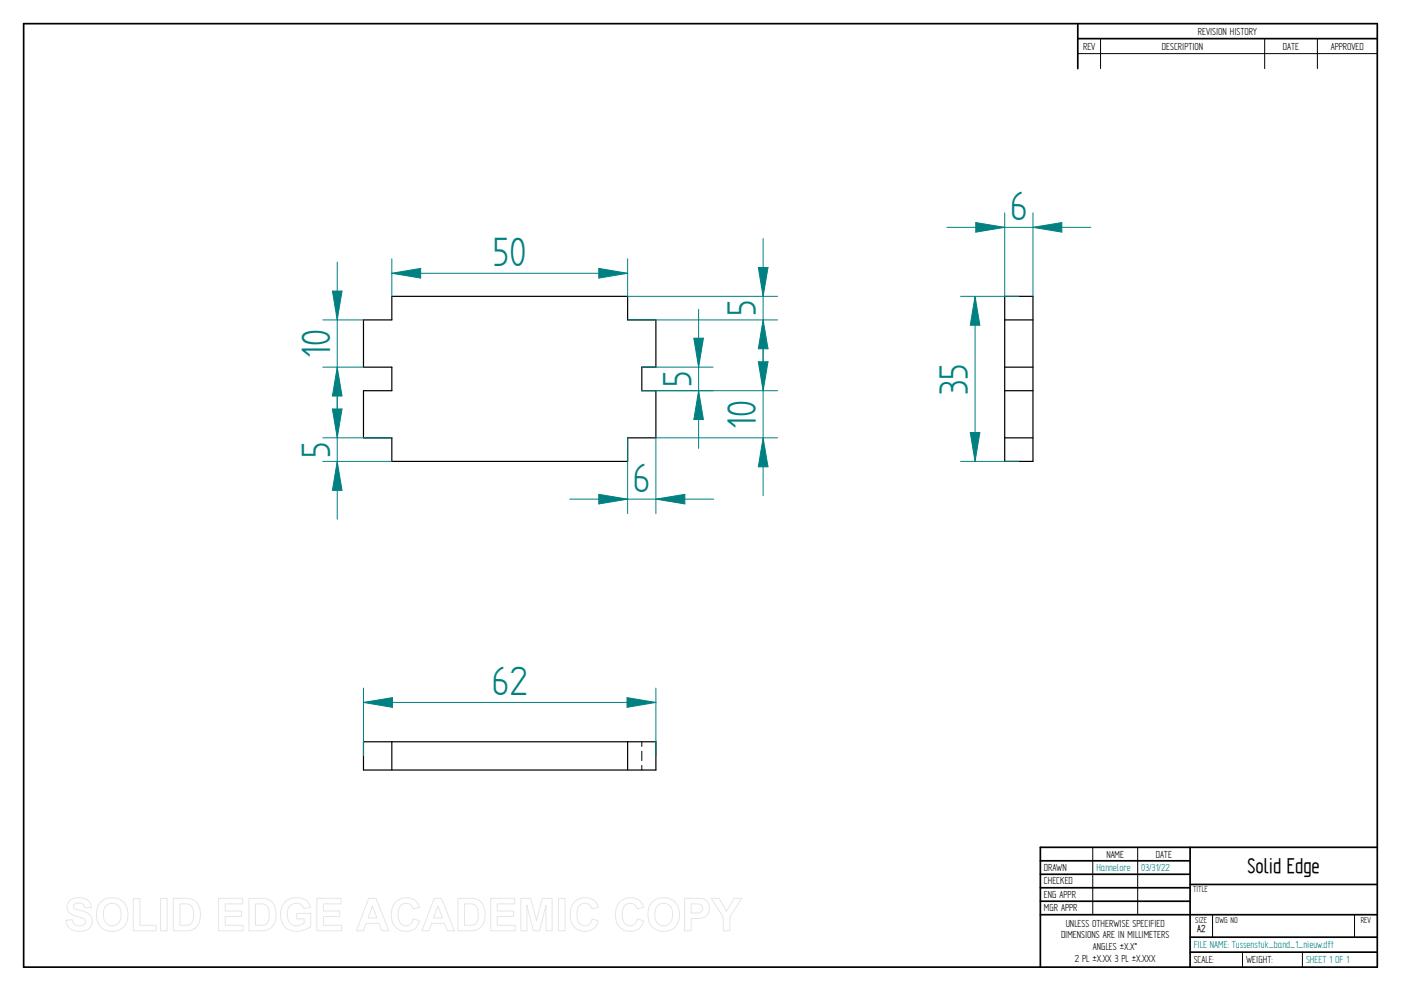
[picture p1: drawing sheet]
<svg xmlns="http://www.w3.org/2000/svg" width="594mm" height="420mm" viewBox="0 0 594 420" stroke-linecap="round" stroke-linejoin="round" font-family="sans-serif">
<g fill="none" stroke="#000" stroke-width=".72">
<path d="M10 10h574v400h-574zM457 10v19.1M457 16.4h127M504.6 359.2v50.8M584 359.2h-142.9v50.8M441.1 365h63.5M441.1 370.7h63.5M441.1 376.4h63.5M504.6 375h79.4M441.1 382.1h63.5M441.1 387.8h142.9M504.6 397.3h79.4"/>
<path d="M504.6 403.7h79.4"/>
</g>
<g fill="none" stroke="#000" stroke-width=".42">
<path d="M466.7 16.4v12.7M536.3 16.4v12.7M558.6 16.4v12.7M457 22.7h127M272.2 314.5v2M272.2 318.5v4M272.2 324.5v2M463.4 359.2v28.6M482.4 359.2v28.6M514.2 387.9v9.4M574.4 387.9v9.4M526.9 403.7v6.3"/>
<path d="M552.3 403.7v6.3"/>
</g>
<path d="M154.1 135.6h12.1v-10h99.9v10h12v20.1h-5.9v10h5.9v19.9h-12v10h-99.9v-10h-12.1v-19.9h12.1v-10h-12.1zM426 135.6h12M426 125.6h12v70h-12zM426 155.7h12M426 165.7h12M426 185.6h12M154.1 314.5h124v12h-124zM166.2 314.5v12M266.1 314.5v12" fill="none" stroke="#000" stroke-width=".51"/>
<path d="M166.2 109.7v15.9M253.9 113.8l12.2 2.1-12.2 2zM266.1 109.7v15.9" fill="none" stroke="#008080" stroke-width=".42"/>
<path d="M253.9 113.8l12.2 2.1-12.2 2z" fill="#008080"/>
<path d="M166.2 115.9l12.2-2.1v4.1z" fill="none" stroke="#008080" stroke-width=".42"/>
<path d="M166.2 115.9l12.2-2.1v4.1z" fill="#008080"/>
<path d="M426 90.3v35.3M438 96.4l12.3-2v4zM438 90.3v35.3M166.2 115.9h99.9" fill="none" stroke="#008080" stroke-width=".42"/>
<path d="M438 96.4l12.3-2v4z" fill="#008080"/>
<path d="M413.8 94.4l12.2 2-12.2 2z" fill="none" stroke="#008080" stroke-width=".42"/>
<path d="M413.8 94.4l12.2 2-12.2 2z" fill="#008080"/>
<path d="M401.5 96.4h61M136.9 135.6h17.2M141 123.4h4l-2 12.2zM136.9 155.7h17.2" fill="none" stroke="#008080" stroke-width=".42"/>
<path d="M141 123.4h4l-2 12.2z" fill="#008080"/>
<path d="M143 155.7l2 12.2h-4z" fill="none" stroke="#008080" stroke-width=".42"/>
<path d="M143 155.7l2 12.2h-4z" fill="#008080"/>
<path d="M143 111.1v69M272.2 155.7h30.2M272.2 165.7h30.2M296.2 165.7l2.1 12.2h-4.1z" fill="none" stroke="#008080" stroke-width=".42"/>
<path d="M296.2 165.7l2.1 12.2h-4.1z" fill="#008080"/>
<path d="M294.2 143.4h4.1l-2.1 12.3z" fill="none" stroke="#008080" stroke-width=".42"/>
<path d="M294.2 143.4h4.1l-2.1 12.3z" fill="#008080"/>
<path d="M296.2 131.1v59M278.1 165.7h51.6M278.1 185.6h51.6M323.6 185.6l2.1 12.3h-4.1z" fill="none" stroke="#008080" stroke-width=".42"/>
<path d="M323.6 185.6l2.1 12.3h-4.1z" fill="#008080"/>
<path d="M321.6 153.4h4.1l-2.1 12.3z" fill="none" stroke="#008080" stroke-width=".42"/>
<path d="M321.6 153.4h4.1l-2.1 12.3z" fill="#008080"/>
<path d="M323.6 141.1v69M141 173.4h4l-2 12.2zM136.9 185.6h29.3M136.9 195.6h29.3" fill="none" stroke="#008080" stroke-width=".42"/>
<path d="M141 173.4h4l-2 12.2z" fill="#008080"/>
<path d="M143 195.6l2 12.3h-4z" fill="none" stroke="#008080" stroke-width=".42"/>
<path d="M143 195.6l2 12.3h-4z" fill="#008080"/>
<path d="M266.1 135.6h63.6M266.1 125.6h63.6M323.6 135.6l2.1 12.3h-4.1zM143 161.1v59" fill="none" stroke="#008080" stroke-width=".42"/>
<path d="M323.6 135.6l2.1 12.3h-4.1z" fill="#008080"/>
<path d="M321.6 113.4h4.1l-2.1 12.2z" fill="none" stroke="#008080" stroke-width=".42"/>
<path d="M321.6 113.4h4.1l-2.1 12.2z" fill="#008080"/>
<path d="M323.6 101.1v59M407.3 125.6h24.7M413.5 125.6l2 12.3h-4.1zM407.3 195.6h24.7" fill="none" stroke="#008080" stroke-width=".42"/>
<path d="M413.5 125.6l2 12.3h-4.1z" fill="#008080"/>
<path d="M411.4 183.4h4.1l-2 12.2z" fill="none" stroke="#008080" stroke-width=".42"/>
<path d="M411.4 183.4h4.1l-2 12.2z" fill="#008080"/>
<path d="M413.5 125.6v70M154.1 297.8l12.3-2v4.1zM154.1 291.7v28.8M278.1 291.7v28.8" fill="none" stroke="#008080" stroke-width=".42"/>
<path d="M154.1 297.8l12.3-2v4.1z" fill="#008080"/>
<path d="M265.9 295.8l12.2 2-12.2 2.1z" fill="none" stroke="#008080" stroke-width=".42"/>
<path d="M265.9 295.8l12.2 2-12.2 2.1z" fill="#008080"/>
<path d="M266.1 185.6v32.2M278.1 185.6v32.2M253.9 209.6l12.2 2-12.2 2.1zM154.1 297.8h124" fill="none" stroke="#008080" stroke-width=".42"/>
<path d="M253.9 209.6l12.2 2-12.2 2.1z" fill="#008080"/>
<path d="M278.1 211.6l12.3-2v4.1z" fill="none" stroke="#008080" stroke-width=".42"/>
<path d="M278.1 211.6l12.3-2v4.1z" fill="#008080"/>
<path d="M241.6 211.6h61" fill="none" stroke="#008080" stroke-width=".42"/>
<g fill="none" stroke="#e6e6e6" stroke-width=".42">
<path d="M29.6 381.8a6.5 6.5 0 0 1 8.5 .8l.6 2.2-2.8 .1a2.7 2.7 0 0 0-2.1-2 2.7 2.7 0 0 0-2.7 1.1 1.87 1.87 0 0 0 2.2 1.8l1.4 .4a4.4 4.4 0 0 1 4 6.2 6.4 6.4 0 0 1-9.1 1.3l-1.2-1.8-.5-1.7 2.7-.3a2.94 2.94 0 0 0 2.6 2.6 2.94 2.94 0 0 0 3.1-1.9 2.67 2.67 0 0 0-2.9-1.8 4.9 4.9 0 0 1-5-4.3l.4-1.6zM43.1 382.1a6.9 6.9 0 0 1 8.2-.5 6.9 6.9 0 0 1 2.8 7.7 6.7 6.7 0 0 1-8 5.5 6.7 6.7 0 0 1-5.1-8.3 6.4 6.4 0 0 1 2.1-4.4zM44.8 384.2a3.9 3.9 0 0 1 4.6-.8 3.9 3.9 0 0 1 2 4.3 3.8 3.8 0 0 1-1.9 4.3 3.8 3.8 0 0 1-4.6-.7 6.6 6.6 0 0 1-.1-7.1zM56.5 381h2.8v11.3h6.9v2.3h-9.7zM68.1 380.9h2.8v13.7h-2.8zM73.5 380.9h5a5.9 5.9 0 0 1 6.5 7 5.9 5.9 0 0 1-6.3 6.7h-5.2zM76.3 383.2h1.8a3.4 3.4 0 0 1 4 3.9v1.2a3.2 3.2 0 0 1-3.8 4h-2zM92.7 380.9h10.2v2.3h-7.4v3h6.9v2.4h-6.9v3.7h7.7v2.3h-10.5zM105.5 380.9h5.1a5.9 5.9 0 0 1 6.4 7 5.9 5.9 0 0 1-6.3 6.7h-5.2zM108.3 383.2h1.9a3.4 3.4 0 0 1 4 3.9v1.2a3.2 3.2 0 0 1-3.8 4h-2.1zM120.9 382.4a7.3 7.3 0 0 1 9.7 .1l1 2.2-2.7 .5a3.7 3.7 0 0 0-4.6-2 3.7 3.7 0 0 0-2.5 4.4 4.2 4.2 0 0 0 2.2 4.5 4.2 4.2 0 0 0 5-.8v-1.7h-3.2v-2.3h6v5.4a8.1 8.1 0 0 1-11.8-.8 8.3 8.3 0 0 1 .9-9.5zM134.4 380.9h10.2v2.3h-7.4v3h6.9v2.4h-6.9v3.7h7.6v2.3h-10.4z"/>
<path d="M156.4 380.9h3l5.5 13.7h-3l-1.2-3.1h-5.5l-1.1 3.1h-3zM157.9 384.1l1.9 5.1h-3.7zM167.7 382.5a6 6 0 0 1 10.2 2.1l-2.8 .7a3.2 3.2 0 0 0-3.9-2.2 3.2 3.2 0 0 0-2.4 3.8 4.6 4.6 0 0 0 2.5 5.5 3.2 3.2 0 0 0 4-2.8l2.6 .8a6.1 6.1 0 0 1-7.2 4.3 6.1 6.1 0 0 1-4.8-6.8 7.7 7.7 0 0 1 1.8-5.4zM184.1 380.9h3.1l5.5 13.7h-3l-1.2-3.1h-5.5l-1.1 3.1h-3zM185.7 384.1l1.9 5.1h-3.8zM194.2 380.9h5a5.9 5.9 0 0 1 6.5 7 5.9 5.9 0 0 1-6.3 6.7h-5.2zM197 383.2h1.8a3.4 3.4 0 0 1 4 3.9v1.2a3.2 3.2 0 0 1-3.8 4h-2zM208.1 380.9h10.2v2.3h-7.4v3h6.9v2.4h-6.9v3.7h7.6v2.3h-10.4zM220.8 380.9h4.2l2.5 9.3 2.4-9.3h4.2v13.7h-2.5l-.1-10.8-2.7 10.8h-2.7l-2.7-10.8v10.8h-2.6zM236.8 380.9h2.8v13.7h-2.8zM243.5 382.5a6 6 0 0 1 10.2 2.1l-2.8 .7a3.2 3.2 0 0 0-3.8-2.2 3.2 3.2 0 0 0-2.4 3.8 4.6 4.6 0 0 0 2.4 5.5 3.2 3.2 0 0 0 4-2.8l2.6 .8a6.1 6.1 0 0 1-7.2 4.3 6.1 6.1 0 0 1-4.7-6.8 7.7 7.7 0 0 1 1.7-5.4zM262.7 382.5a6 6 0 0 1 10.2 2.1l-2.7 .7a3.2 3.2 0 0 0-3.9-2.2 3.2 3.2 0 0 0-2.4 3.8 4.6 4.6 0 0 0 2.4 5.5 3.2 3.2 0 0 0 4-2.8l2.7 .8a6.1 6.1 0 0 1-7.2 4.3 6.1 6.1 0 0 1-4.8-6.8 7.7 7.7 0 0 1 1.7-5.4z"/>
<path d="M277 382.1a6.9 6.9 0 0 1 8.2-.5 6.9 6.9 0 0 1 2.8 7.7 6.7 6.7 0 0 1-8.1 5.5 6.7 6.7 0 0 1-5.1-8.3 6.4 6.4 0 0 1 2.2-4.4zM278.7 384.2a3.9 3.9 0 0 1 4.6-.8 3.9 3.9 0 0 1 1.9 4.3 3.8 3.8 0 0 1-1.8 4.3 3.8 3.8 0 0 1-4.7-.7 6.6 6.6 0 0 1 0-7.1zM290.3 380.9h5.2a4.4 4.4 0 0 1 5.4 4.3 4.4 4.4 0 0 1-5.4 4.2h-2.4v5.2h-2.8zM293.1 383.2h1.8a2.1 2.1 0 0 1 2.6 .6 2.1 2.1 0 0 1 0 2.6 3.4 3.4 0 0 1-2.9 .7h-1.5zM301.6 380.9h3.3l3.2 5.4 3.2-5.4h3.2l-5 7.9v5.8h-2.8v-5.8z"/>
</g>
<g font-size="19.7" fill="#008080">
<text x="428.3" y="93.3">6</text>
<text x="209" y="112.8">50</text>
<text x="320.5" y="134.1" transform="rotate(-90 320.5 134.1)">5</text>
<text x="139.9" y="151.8" transform="rotate(-90 139.9 151.8)">10</text>
<text x="293.2" y="164.1" transform="rotate(-90 293.2 164.1)">5</text>
<text x="410.4" y="167.3" transform="rotate(-90 410.4 167.3)">35</text>
<text x="320.5" y="181.8" transform="rotate(-90 320.5 181.8)">10</text>
<text x="139.9" y="194.1" transform="rotate(-90 139.9 194.1)">5</text>
<text x="268.4" y="208.6">6</text>
<text x="208.6" y="294.8">62</text>
</g>
<text font-size="10.1" x="529" y="370.2">Solid Edge</text>
<g font-size="4.9">
<text x="507.9" y="14.7">REVISION HISTORY</text>
<text x="459.3" y="21">REV</text>
<text x="492.7" y="21">DESCRIPTION</text>
<text x="544" y="21">DATE</text>
<text x="564.3" y="21">APPROVED</text>
<text x="469.1" y="363.6">NAME</text>
<text x="490.1" y="363.6">DATE</text>
<text x="442.7" y="369.3">DRAWN</text>
<text x="442.7" y="375">CHECKED</text>
<text x="442.7" y="380.7">ENG APPR</text>
<text x="442.7" y="386.4">MGR APPR</text>
<text x="451.9" y="392.9">UNLESS OTHERWISE SPECIFIED</text>
<text x="449.9" y="397.9">DIMENSIONS ARE IN MILLIMETERS</text>
<text x="455.7" y="407.8">2 PL ±X.XX 3 PL ±X.XXX</text>
<text x="463.5" y="402.9">ANGLES ±X.X°</text>
<text x="506.2" y="408.3">SCALE:</text>
<text x="528.4" y="408.3">WEIGHT:</text>
</g>
<g font-size="4.9" fill="#008080">
<text x="464.9" y="369.3">Hannelore</text>
<text x="483.9" y="369.3">03/31/22</text>
<text x="506.2" y="402">FILE NAME: Tussenstuk_band_1_nieuw.dft</text>
<text x="553.8" y="408.4">SHEET 1 OF 1</text>
</g>
<text font-size="4.8" x="507.7" y="395.3">A2</text>
<g font-size="4.1">
<text x="505.9" y="378.3">TITLE</text>
<text x="506.9" y="391.1">SIZE</text>
<text x="515.4" y="391.1">DWG NO</text>
<text x="577" y="391.1">REV</text>
</g>
</svg>
